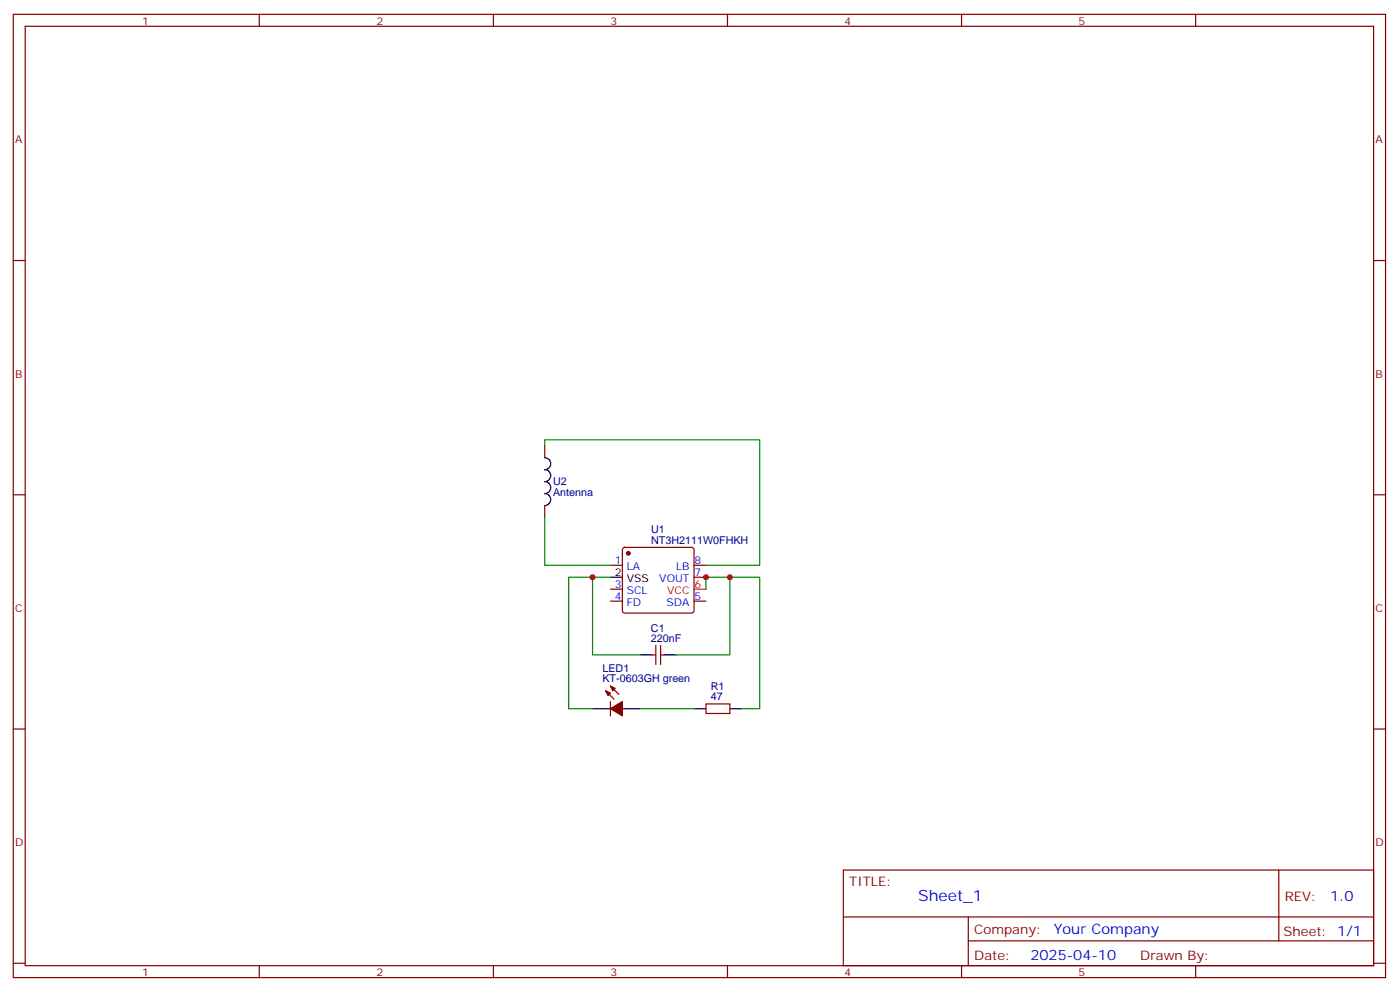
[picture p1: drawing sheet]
<svg xmlns="http://www.w3.org/2000/svg" width="414mm" height="293mm" viewBox="0 0 414 293" stroke-linecap="round" stroke-linejoin="round" font-family="sans-serif">
<g fill="none" stroke="#870000" stroke-width=".35">
<path d="M3.9 4.2h405.4v284.4h-405.4zM7.4 7.8h398.3v277.2h-398.3zM76.6 4.2v3.6M145.7 4.2v3.6M214.9 4.2v3.6M284 4.2v3.6M353.2 4.2v3.6M3.9 76.9h3.5M405.7 76.9h3.6M160.9 131.6v3.5M3.9 146h3.5M160.9 149.2v3.6"/>
<path d="M405.7 146h3.6M180.3 166.9h3.5M180.3 177.4h3.5M180.3 173.9h3.5M184.1 161.8l.4-.2h19.8l.5 .2 .2 .5v18l-.2 .5-.5 .2h-19.8l-.5-.3-.2-.4v-18zM205 166.9h3.5M205 170.4h3.5M205 177.4h3.5M192.7 193.3h1M193.7 190.5v5.6M195.1 190.5v5.6M195.1 193.3h1.1"/>
<path d="M3.9 215.2h3.5M178.9 203.9l2.5 2.5M180.3 207.1v4.2M180.3 202.5l2.5 2.5M208.5 207.8h7.1v2.8h-7.1zM405.7 215.2h3.6M249.1 256.8h156.6v28.2h-156.6zM377.7 256.8v20.9M249.1 270.7h156.5M286 277.7h119.6M286 270.7v14.1M3.9 284.3h3.5"/>
<path d="M76.6 285v3.6M145.7 285v3.6M214.9 285v3.6M284 285v3.6M353.2 285v3.6M405.7 284.3h3.6"/>
</g>
<path d="M205 173.9h3.5" fill="none" stroke="#f00" stroke-width=".35"/>
<path d="M160.9 135.1a1.76 1.76 0 0 1 1.8 1.8 1.76 1.76 0 0 1-1.8 1.7 1.76 1.76 0 0 1 1.8 1.8 1.76 1.76 0 0 1-1.8 1.8 1.76 1.76 0 0 1 1.8 1.7 1.76 1.76 0 0 1-1.8 1.8 1.76 1.76 0 0 1 1.8 1.8 1.76 1.76 0 0 1-1.8 1.7M180.3 170.4h3.5M189.1 193.3h3.6M196.2 193.3h3.5M175 209.2h5.3M183.8 209.2h5.3M205 209.2h3.5M215.6 209.2h3.5" fill="none" stroke="#000" stroke-width=".35"/>
<g fill="#870000" stroke="#870000" stroke-width=".35">
<path d="M180.3 202.5l1.4 .7-.7 .7z"/>
<path d="M178.9 203.9l1.4 .7-.7 .7z"/>
<path d="M180.3 209.2l3.5-2.1v4.2z"/>
<circle cx="185.6" cy="163.3" r=".53"/>
</g>
<path d="M160.9 131.6v-1.8h63.5v37.1h-15.9M160.9 152.8v14.1h19.4M175 170.4h-7v38.8h7M180.3 170.4h-5.3v22.9h14.1M208.5 173.9v-3.5h7.1v22.9h-15.9M215.6 170.4h8.8v38.8h-5.3M189.1 209.2h15.9" fill="none" stroke="#008700" stroke-width=".35"/>
<g fill="#c00">
<circle cx="175" cy="170.4" r=".88"/>
<circle cx="215.6" cy="170.4" r=".88"/>
<circle cx="208.5" cy="170.4" r=".88"/>
</g>
<text font-size="4.6" fill="#00f" x="271.2" y="265.8">Sheet_1</text>
<g font-size="4.2" fill="#00f">
<text x="392.9" y="266.1">1.0</text>
<text x="311.3" y="275.6">Your Company</text>
<text x="304.3" y="283.4">2025-04-10</text>
</g>
<g font-size="3.9" fill="#800">
<text x="250.9" y="261.4">TITLE:</text>
<text x="379.5" y="266.1">REV:</text>
<text x="287.8" y="275.6">Company:</text>
<text x="379.1" y="276.2">Sheet: 1/1</text>
<text x="287.8" y="283.3">Date:</text>
<text x="336.8" y="283.4">Drawn By:</text>
</g>
<g font-size="3.2" fill="#800">
<text x="42" y="7.2">1</text>
<text x="111.2" y="7.2">2</text>
<text x="180.3" y="7.2">3</text>
<text x="249.4" y="7.2">4</text>
<text x="318.6" y="7.2">5</text>
<text x="4.4" y="42.3">A</text>
<text x="406.3" y="42.3">A</text>
<text x="4.4" y="111.5">B</text>
<text x="406.3" y="111.5">B</text>
<text x="4.4" y="180.6">C</text>
<text x="406.3" y="180.6">C</text>
<text x="4.4" y="249.8">D</text>
<text x="406.3" y="249.8">D</text>
<text x="42" y="288">1</text>
<text x="111.2" y="288">2</text>
<text x="180.3" y="288">3</text>
<text x="249.4" y="288">4</text>
<text x="318.6" y="288">5</text>
</g>
<g font-size="3.2" fill="#000080">
<text x="163.4" y="143.3">U2</text>
<text x="163.4" y="146.5">Antenna</text>
<text x="192.3" y="160.5">NT3H2111W0FHKH</text>
<text x="192.3" y="157.3">U1</text>
<text x="192.3" y="189.4">220nF</text>
<text x="192.3" y="186.5">C1</text>
<text x="178" y="201.4">KT-0603GH green</text>
<text x="178" y="198.3">LED1</text>
<text x="209.9" y="203.8">R1</text>
<text x="209.9" y="206.7">47</text>
</g>
<g font-size="3.2" fill="#00f">
<text x="181.6" y="166.5">1</text>
<text x="205.2" y="166.5">8</text>
<text x="181.6" y="173.6">3</text>
<text x="185.1" y="168.3">LA</text>
<text x="194.8" y="171.8">VOUT</text>
<text x="199.8" y="168.3">LB</text>
<text x="205.2" y="170">7</text>
<text x="181.6" y="177.1">4</text>
<text x="185.1" y="178.9">FD</text>
<text x="185.1" y="175.3">SCL</text>
<text x="196.9" y="178.9">SDA</text>
<text x="205.2" y="177.1">5</text>
</g>
<g font-size="3.2">
<text x="181.6" y="170">2</text>
<text x="185.1" y="171.8">VSS</text>
</g>
<g font-size="3.2" fill="#f00">
<text x="205.2" y="173.6">6</text>
<text x="197.1" y="175.3">VCC</text>
</g>
</svg>
